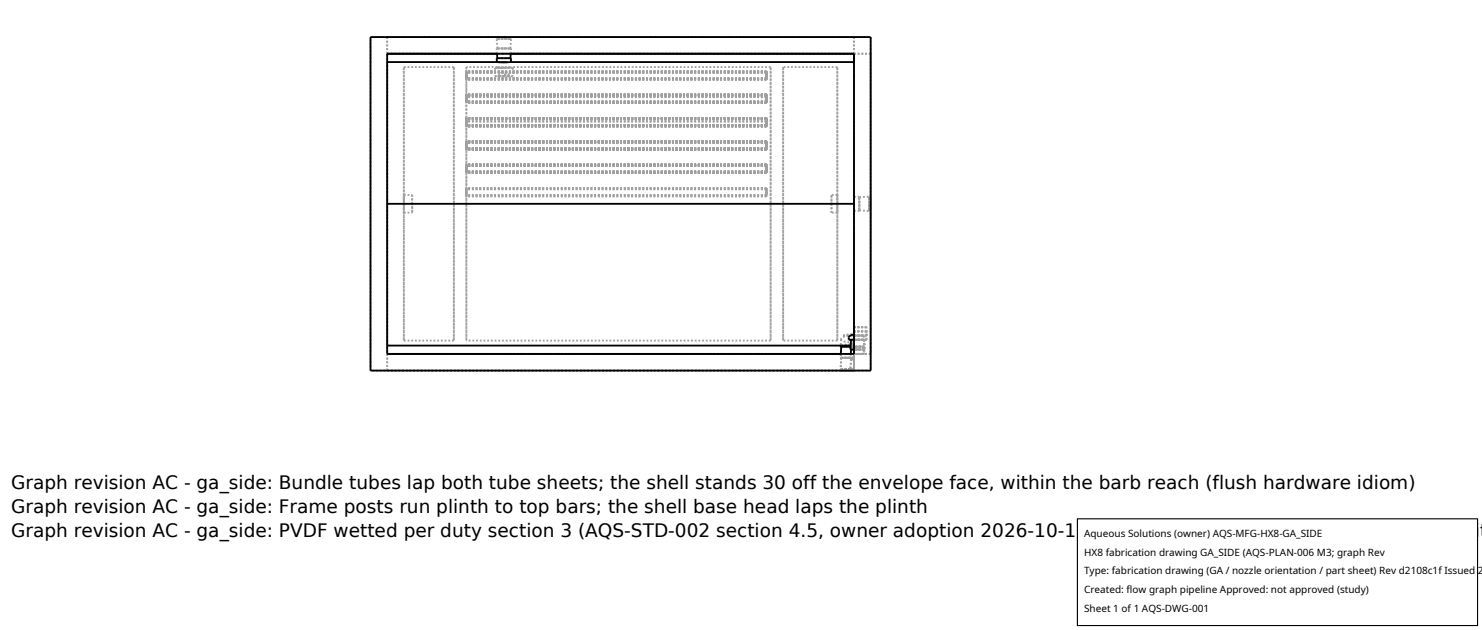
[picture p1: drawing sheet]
<svg xmlns="http://www.w3.org/2000/svg" width="212mm" height="90mm" viewBox="0 0 212 90" stroke-linecap="round" stroke-linejoin="round" font-family="sans-serif">
<g fill="none" stroke="#a0a0a0" stroke-width=".26" stroke-dasharray=".3 .3" stroke-linecap="butt">
<path d="M52.9 5.3h71.5M55.3 7.7v42.8M55.3 7.7h66.7M55.3 5.3h66.7M55.3 5.3v2.4M55.3 8.9v40.4M57.7 9.6v19.5M64.8 9.6v19.5M64.8 9.6h-7.1M66.6 16.9v-3M66.6 13.5v-3.2M66.6 10.2v-.6"/>
<path d="M66.6 9.6v.6M66.6 10.3v3.2M66.6 13.9v3M66.6 17.3v11.8M66.6 10.8v.6M66.6 11.4v-1.2M66.6 10.2v.6M66.6 10.8v.4M66.6 11.2v-.8M66.6 10.4v.4M66.6 17.4v.5M66.6 17.9v-.9"/>
<path d="M66.6 17v.4M66.6 16.9v-.1M66.6 16.8v1.2M66.6 18v-.7M66.6 14.1v.4M66.6 14.5v-.8M66.6 13.7v.4M66.6 13.5v1.2M66.6 14.7v-.8M66.6 10.2v1.2M66.6 11.4v-1.1M66.6 10.3v1.1"/>
<path d="M66.6 13.9v.8M66.6 14.7v-1.2M66.6 17.3v.7M66.6 18v-1.2M66.6 16.8v.1M66.6 14.1v.6M66.6 13.5v.6M66.6 17.4v.6M66.6 16.8v.6M70.7 9.7h1.3M70.7 10.9h.6M70.7 9.7v1.2"/>
<path d="M70.9 6.9h1.1M70.9 5.5h1.1M71 7.7h1.9M71 7.7l-.1-.8M71 9.6h1.9M71 9.6h-4.4M71 8.3h1M71 6.9h1M71 5.5h1M71 5.3h1M71 9.7h1M71 6.9l-.1-1.4"/>
<path d="M71 5.3v.2M71 9.7v-.1M71.3 10.8v.1M71.3 10.9h-.6M71.3 10.9l.1-.4 .6-.2M71.5 8.9h.1M71.8 10.8l.1 .1M71.9 10.9l-.1-.1 .2-.2 .2 .1-.2 .2M72 8.3h.9M72 6.9h1M72 6.9h.9M72 5.5h1"/>
<path d="M72 5.5h.9M72 5.3h.9M72 9.6h-1M72 9.7h.9M72 9.7h1.2M72 10.9h-.1M72.2 10.8l-.2-.2-.2 .2M72.2 10.8l-.2 .1M72.4 8.9h.6M72.6 10.9l-.1-.4-.5-.2M72.6 10.9h.6M72.6 10.9h-1.3"/>
<path d="M72.6 10.8v.1M72.6 10.8l-.1-.4-.5-.1-.5 .1-.2 .4M72.9 8.3h-1.9M72.9 6.9h-1.9M72.9 5.5h-1.9M72.9 5.3h-1.9M72.9 9.7h-1.9M72.9 6.9l.1-1.4M72.9 5.3v.2M72.9 9.7v-.1M72.9 9.6h-.9M72.9 7.7l.1-.8"/>
<path d="M73 8.3h-2.1M73 6.9h-2.1M73 5.5h-2.1M73.2 9.7h-2.5M73.2 10.9h-.6M73.2 9.7v1.2M109.5 17.3h-42.9M109.5 16.9v.4M109.5 16.9h-42.9M109.5 13.9h-42.9M109.5 13.5v.4M109.5 13.5h-42.9"/>
<path d="M109.5 10.3h-42.9M109.5 10.2v.1M109.5 10.2h-42.9M109.5 10.3v-.1M109.5 13.9v-.4M109.5 17.3v-.4M109.5 10.8v.6M109.5 11.4v-1.2M109.5 10.2v.6M109.5 10.8v.4M109.5 11.2v-.8M109.5 10.4v.4"/>
<path d="M109.5 16.9v-.1M109.5 16.8v1.2M109.5 18v-.7M109.5 17.4v.5M109.5 17.9v-.9M109.5 17v.4M109.5 13.5v1.2M109.5 14.7v-.8M109.5 14.1v.4M109.5 14.5v-.8M109.5 13.7v.4M109.5 10.2v1.2"/>
<path d="M109.5 11.4v-1.1M109.5 10.3v1.1M109.5 13.9v.8M109.5 14.7v-1.2M109.5 17.3v.7M109.5 18v-1.2M109.5 16.8v.1M109.5 17.4v.6M109.5 16.8v.6M109.5 14.1v.6M109.5 13.5v.6M109.5 11.4h-42.9"/>
<path d="M109.5 10.4h-42.9M109.5 11.2h-42.9M109.5 17h-42.9M109.5 17.9h-42.9M109.5 16.8h-42.9M109.5 18h-42.9M109.5 13.7h-42.9M109.5 14.5h-42.9M109.5 14.7h-42.9M110.1 9.6v19.5M110.1 9.6h-37.2M111.9 9.6v19.5"/>
<path d="M119.6 9.6v19.5M119.6 9.6h-7.7M122 8.9v41.6M122 7.7h2.4M122 7.7v42.8M122 5.3v2.4M122 8.9v20.2M124.4 5.3v47.6M124.4 7.7v42.8M55.3 29.1v-20.2M57.7 29.1v19.5M57.7 29.1v1.3"/>
<path d="M57.7 30.4v-2.6M57.7 27.8v1.3M57.7 30.4h1.2M57.7 27.8h1.2M58.9 29.1v-1.3M58.9 27.8v2.6M58.9 30.4v-1.3M64.8 29.1v19.5M66.6 29.1v19.5M66.6 20.8v.6M66.6 21.4v-1.2M66.6 20.2v.6"/>
<path d="M66.6 24.1v.6M66.6 24.7v-1.2M66.6 23.5v.6M66.6 27.4v.6M66.6 28v-1.2M66.6 26.8v.6M66.6 24.1v.4M66.6 24.5v-.8M66.6 23.7v.4M66.6 20.8v.4M66.6 21.2v-.8M66.6 20.4v.4"/>
<path d="M66.6 27.4v.5M66.6 27.9v-.9M66.6 27v.4M109.5 24.1v.6M109.5 24.7v-1.2M109.5 23.5v.6M109.5 24.1v.4M109.5 24.5v-.8M109.5 23.7v.4M109.5 20.8v.6M109.5 21.4v-1.2M109.5 20.2v.6"/>
<path d="M109.5 20.8v.4M109.5 21.2v-.8M109.5 20.4v.4M109.5 27.4v.6M109.5 28v-1.2M109.5 26.8v.6M109.5 27.4v.5M109.5 27.9v-.9M109.5 27v.4M109.5 23.5h-42.9M109.5 24.7h-42.9M109.5 23.7h-42.9"/>
<path d="M109.5 24.5h-42.9M109.5 20.2h-42.9M109.5 21.4h-42.9M109.5 20.4h-42.9M109.5 21.2h-42.9M109.5 26.8h-42.9M109.5 28h-42.9M109.5 27h-42.9M109.5 27.9h-42.9M110.1 29.1v19.5M111.9 29.1v19.5M118.8 29.1v1.3"/>
<path d="M118.8 30.4v-2.6M118.8 27.8v1.3M119.6 29.1v19.5M119.6 29.1v-1.3M119.6 27.8v2.6M119.6 30.4v-1.3M119.6 27.8h-.8M119.6 30.4h-.8M122 29.1v18.7M122 29.1v1M122 30.1v-2M122 28.1v1"/>
<path d="M122 30.1h.7M122 28.1h.7M122.7 29.1v1M122.7 30.1v-2M122.7 28.1v1M122.7 29.1v.9M122.7 30v-1.8M122.7 28.2v.9M122.7 30l1.4 .1M122.7 28.2l1.4-.1M124.1 29.1v1M124.1 30.1v-2"/>
<path d="M124.1 28.1v1M124.1 29.1v.9M124.1 30v-1.8M124.1 28.2v.9M124.4 29.1v.9M124.4 30v-1.8M124.4 28.2v.9M124.4 28.2h-.3M124.4 30h-.3M52.9 52.9v-47.6M55.3 50.5h66.7M55.3 52.9h66.7"/>
<path d="M55.3 50.5v2.4M55.3 49.3v-20.2M57.7 48.6v-39M64.8 48.6v-39M64.8 48.6h-7.1M66.6 48.6v-31.3M110.1 48.6v-39M110.1 48.6h-43.5M111.9 48.6v-39M119.6 48.6v-39M119.6 48.6h-7.7M120.1 49.5h3.3"/>
<path d="M120.1 52.7h1.9M120.1 51.1h1.9M120.1 49.3h.3M120.1 50.5h1.9M120.1 50.5v.6M120.1 48.4l.1 .2 .3 .1 1.3 .2M120.1 48.4v.9M120.1 52.9h1.9M120.1 52.9v-.2M120.1 51.1v1.6M120.1 49.5v1.6M120.4 47.9h3.4"/>
<path d="M120.4 47.9l.8-.2h.8M121.2 47.9l-.8 .2-.3 .3M121.2 47.9h2.2M121.2 47.9h-.8M121.2 48.5h.5M121.2 48.2l.1 .2 .4 .1M121.5 52.7h.5M121.5 51.3h.5M121.5 49.9h2M121.5 49.3h.3M121.5 50.5v.8M121.5 49.1l.5-.2"/>
<path d="M121.5 49.1v.8M121.6 52.7h.4M121.6 52.9h.4M121.6 51.3h.4M121.6 49.9h1.8M121.6 48.5h1.8M121.6 52.9v-.2M121.6 51.3l-.1 1.4M121.6 49.9l-.1 1.4M121.8 49.5h-.3M121.8 49.3h.2M121.8 49.5h-1.7"/>
<path d="M121.8 48.9h.2M121.8 51.1h-1.7M122 50.5v-42.8M122 50.5h2.4M122 50.5h1.4M122 50.5h1.5M122 50.5v2.4M122 51.3v-.8M122 52.7v-1.4M122 52.9v-.2M122 52.7h-.4M122 52.9h-.4"/>
<path d="M122 52.7h-.5M122 51.3v1.4M122 51.3h-.4M122 51.3h-.5M122 50.5v.8M122 48.5h1.8M122 48.5h-.3M122 47.7v-38.8M122 47.7v-1M122 47.9v-1.2M122 48.9v-1M122 49.2v-.3"/>
<path d="M122 47.9v1.3M122 49.3v-1.4M122 49.2v.1M122 48.5v.7M122 48.5v-1.2M122 48.9v-.4M122 48.5v.4M122 47.8v-.5M122 47.3h1.8M122 48.5h1.4M122 49.2l-.5-.1M122 46.7h1.8"/>
<path d="M122 47.9h1.8M122 47.9h1.4M122 49.2l-1.9 .1M122 51.1v-.6M122 52.7v-1.6M122 52.7h-1.9M122 52.9h-1.9M122 51.1h-1.9M122 51.1v1.6M122 51.1h-.2M122 50.5v.6M122.5 50.5h-.5"/>
<path d="M122.5 49.9h-.9M122.5 49.9h-.5M122.5 48.5h-.9M122.5 48.5h-.5M122.5 49.9h-1M123.4 47.9h-1.4M123.4 49.5h-1.6M123.4 47.9v1.6M123.4 49.5v1M123.4 50.5h-1.4M123.4 49.9h-.9M123.4 48.5h-.9"/>
<path d="M123.4 49.9l.1 .6M123.4 48.5l.1 1.4M123.5 50.5h-1M123.5 49.9h-1M123.8 48.5h-1.8M123.8 47.3h-1.8M123.8 46.7h-1.8M123.8 47.9h-1.8M123.8 48.5v-1.2M123.8 47.9v-1.2M124.4 52.9h-71.5"/>
</g>
<g fill="none" stroke="#000" stroke-width=".26">
<path d="M52.9 5.3h71.5v47.6h-71.5zM55.3 7.7h66.7v42.8h-66.7zM55.3 8.9h15.7M71 8.9h2M71 8.9h.5M71 8.9l-.1-.6h2.1v.6M71 7.7v.6M71.6 8.9h.1M72.4 8.9h-.8M72.9 7.7v.6M73 8.9h49M55.3 29.1h66.7"/>
<path d="M120.1 49.3v.2h1.4M120.1 49.5v1M121.5 49.3h-66.2M121.6 48.5l-.1 1.4h.5M121.6 49.9l-.1 .6M122 47.8l-.5 .1-.3 .3v.3h.8"/>
</g>
<path d="M153.9 74.1h57.1v15.2h-57.1z" fill="#fff" stroke="#000" stroke-width=".16"/>
<g font-size="2.6">
<text x="1.6" y="69.8">Graph revision AC - ga_side: Bundle tubes lap both tube sheets; the shell stands 30 off the envelope face, within the barb reach (flush hardware idiom)</text>
<text x="1.6" y="73.3">Graph revision AC - ga_side: Frame posts run plinth to top bars; the shell base head laps the plinth</text>
<text x="1.6" y="76.7">Graph revision AC - ga_side: PVDF wetted per duty section 3 (AQS-STD-002 section 4.5, owner adoption 2026-10-15); PVC-U on the Q4 water side; titanium wit</text>
</g>
<g font-size="1.4">
<text x="154.8" y="76.6">Aqueous Solutions (owner) AQS-MFG-HX8-GA_SIDE</text>
<text x="154.8" y="79.3">HX8 fabrication drawing GA_SIDE (AQS-PLAN-006 M3; graph Rev</text>
<text x="154.8" y="82">Type: fabrication drawing (GA / nozzle orientation / part sheet) Rev d2108c1f Issued 2</text>
<text x="154.8" y="84.7">Created: flow graph pipeline Approved: not approved (study)</text>
<text x="154.8" y="87.4">Sheet 1 of 1 AQS-DWG-001</text>
</g>
</svg>
